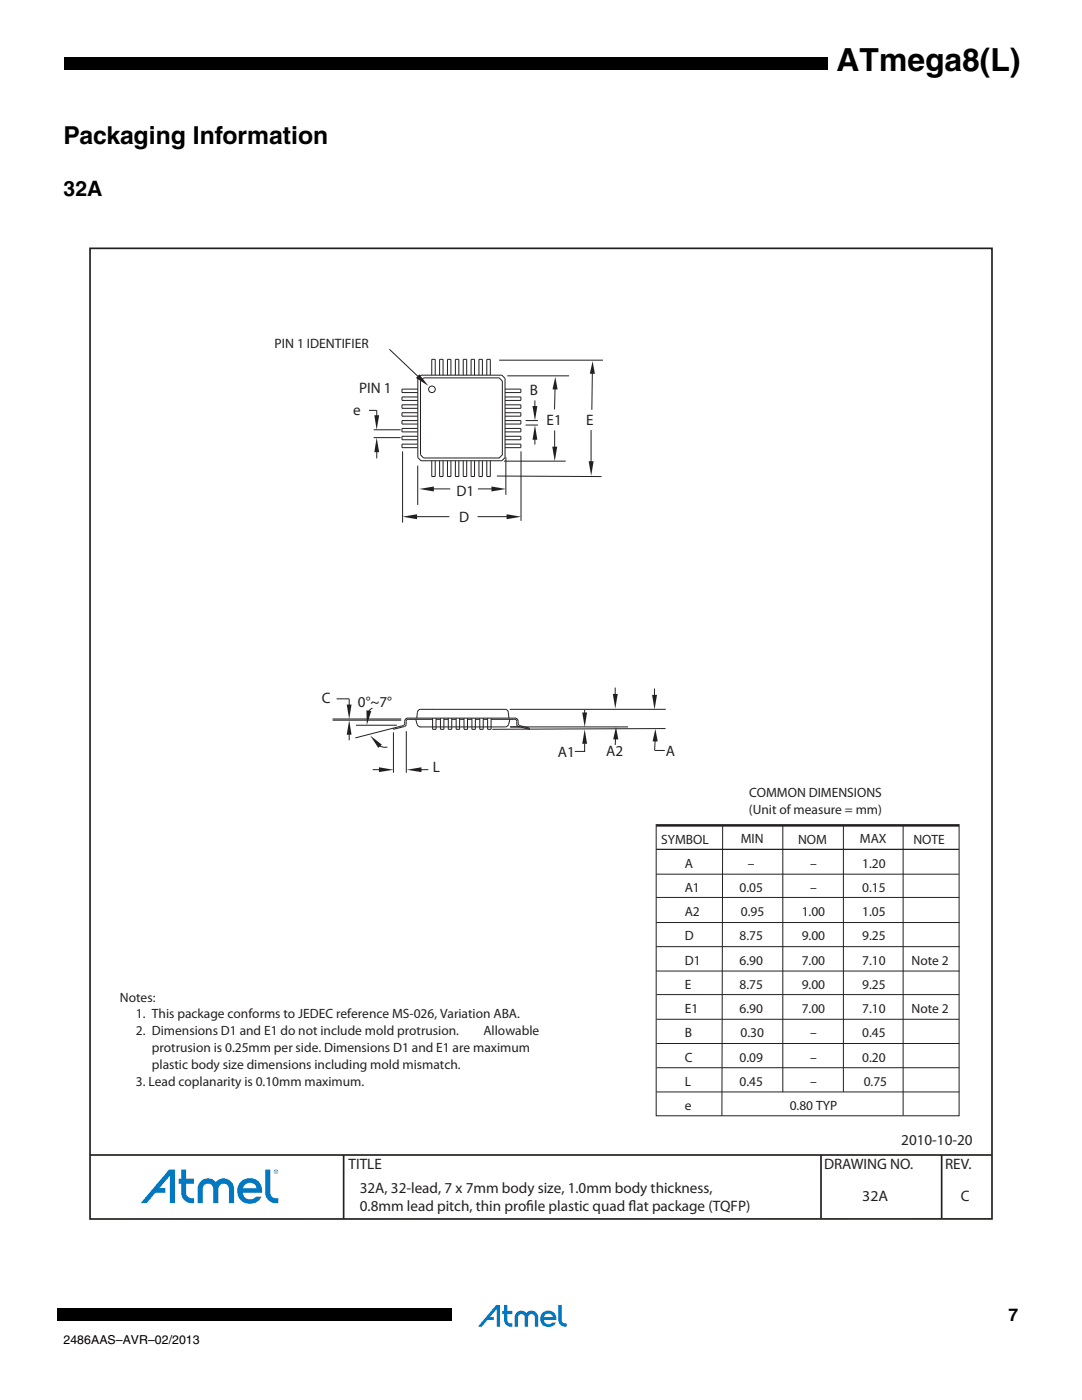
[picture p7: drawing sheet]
<svg xmlns="http://www.w3.org/2000/svg" width="216mm" height="279mm" viewBox="0 0 216 279" stroke-linecap="round" stroke-linejoin="round" font-family="sans-serif">
<g fill="#0079c2">
<path d="M111.4 260.4h.7v3a.78 .78 0 0 0 1 .7v.7a1.4 1.4 0 0 1-1.7-1.4z"/>
<path d="M103.1 262a1.32 1.32 0 0 1 1.9 0 1.34 1.34 0 0 1 1.5-.3 1.34 1.34 0 0 1 .9 1.2v1.9h-.7v-1.9a.68 .68 0 0 0-.6-.7 .68 .68 0 0 0-.7 .7v1.9h-.7v-1.9a.68 .68 0 0 0-.7-.7 .68 .68 0 0 0-.7 .7v1.9h-.6v-2z"/>
<path d="M99 260.4h.8v4.4h-.7v-3.6l-1.3 1.6h.7v.6h-1.2l-1.2 1.4h-.7z"/>
<path d="M100.6 260.4h.6v1.2h1v.7h-1v1.1a.77 .77 0 0 0 1 .7v.7a1.4 1.4 0 0 1-1.6-1.4v-1.1h-.4v-.7h.4z"/>
<path d="M108.2 262a1.66 1.66 0 0 0 .3 2.6 1.66 1.66 0 0 0 2.4-.7h-.7a.94 .94 0 0 1-1 .3 .94 .94 0 0 1-.7-.8h2.5a1.61 1.61 0 0 0-.9-1.7 1.61 1.61 0 0 0-1.9 .3zM108.8 262.3a.89 .89 0 0 1 1.5 .5h-1.8z"/>
</g>
<path d="M0 11.4h165.2v2.4h-165.2z" fill="#000"/>
<path d="M0 6.4h12.7v15.8h-12.7z" fill="#fff"/>
<path d="M11.5 261.1h1.2v2.5h-1.2zM12.7 261.1h77.4v2.5h-77.4z" fill="#000"/>
<path d="M17.8 49.4h180.3v194h-180.3z" fill="#fff"/>
<path d="M18 49.6h179.9v193.7h-179.9zM17.9 230.5h180M68.6 230.5v12.7M163.8 230.5v12.6M187.9 230.5v12.6" fill="none" stroke="#231f20" stroke-width=".34"/>
<g fill="#0079c2">
<path d="M52.9 233.4h1v4.6a1.2 1.2 0 0 0 1.6 1.1v1a2.18 2.18 0 0 1-2.6-2.1z"/>
<path d="M40 235.8a2.04 2.04 0 0 1 3.1 .1 2.07 2.07 0 0 1 2.3-.6 2.07 2.07 0 0 1 1.3 2v2.8h-1v-2.8a1.05 1.05 0 0 0-1.1-1.1 1.05 1.05 0 0 0-1 1.1v2.8h-1v-2.8a1.05 1.05 0 0 0-1.1-1.1 1.05 1.05 0 0 0-1.1 1.1v2.8h-1v-3.1l.2-.5z"/>
<path d="M33.7 233.4h1.2v6.7h-1v-5.5l-2.1 2.5h1.2v1h-2l-1.7 2h-1.2z"/>
<path d="M36.2 233.4h.9v1.8h1.6v1h-1.6v1.8a1.19 1.19 0 0 0 1.6 1.1v1a2.17 2.17 0 0 1-2.5-2.1v-1.8h-.6v-1h.6z"/>
<path d="M48.8 236.5a1.38 1.38 0 0 1 2.4 .6h-2.7zM48 235.9a2.58 2.58 0 0 0 .4 3.9 2.58 2.58 0 0 0 3.8-1h-1.1a1.45 1.45 0 0 1-1.6 .5 1.45 1.45 0 0 1-1-1.2h3.8a2.5 2.5 0 0 0-1.3-2.7 2.5 2.5 0 0 0-3 .5z"/>
<path d="M54.7 233.8a.35 .35 0 0 1 .7 0 .35 .35 0 0 1-.7 0zM54.6 233.8a.45 .45 0 0 0 .9 0 .45 .45 0 0 0-.9 0z"/>
<path d="M55 233.7l.1 .1h-.1zM54.9 233.6v.4l.1-.1 .3 .1-.1-.3z"/>
</g>
<g fill="none" stroke="#231f20" stroke-width=".2">
<path d="M83.4 77.7h-3.2v.6h3.2M83.4 79.2h-3.2v.7h3.2M84 74.9h16.1l.7 .6v15.8l-.7 .7h-16.1l-.6-.7v-15.8zM86.2 74.9v-3.2h.6v3.2M87.7 74.9v-3.2h.7v3.2M89.3 74.9v-3.2h.7v3.2M90.9 74.9v-3.2h.7v3.2M92.4 74.9v-3.2h.7v3.2M94 74.9v-3.2h.7v3.2M95.6 74.9v-3.2h.7v3.2M97.1 74.9v-3.2h.7v3.2M100.8 77.7h3.1v.6h-3.1"/>
<path d="M100.8 79.2h3.1v.7h-3.1M73.6 81.9h1.6M74.6 85.8h5.3M74.6 87.3h5.3M75.2 81.9v1.5M75.2 89.9v1.6M83.4 88.6h-3.2v.7h3.2M83.4 80.8h-3.2v.7h3.2M83.4 82.4h-3.2v.7h3.2M83.4 83.9h-3.2v.7h3.2M83.4 85.5h-3.2v.7h3.2M83.4 87.1h-3.2v.7h3.2"/>
<path d="M86.2 92v3.1h.6v-3.1M87.7 92v3.1h.7v-3.1M89.3 92v3.1h.7v-3.1M90.9 92v3.1h.7v-3.1M92.4 92v3.1h.7v-3.1M94 92v3.1h.7v-3.1M95.6 92v3.1h.7v-3.1M97.1 92v3.1h.7v-3.1M100.2 90.8l-.6 .6M100.2 90.8v-14.8l-.6-.6h-15.1l-.6 .6v14.8l.6 .6h15.2M100.8 88.6h3.1v.7h-3.1M100.8 80.8h3.1v.7h-3.1"/>
<path d="M100.8 82.4h3.1v.7h-3.1M100.8 83.9h3.1v.7h-3.1M100.8 85.5h3.1v.7h-3.1M100.8 87.1h3.1v.7h-3.1M81.4 143.3h21.4a.64 .64 0 0 1 .6 .6v.5M81.4 143.6h5M83 143.6l.2 1M83.2 143.3l.1-1.2a.65 .65 0 0 1 .6-.5h16.9a.62 .62 0 0 1 .6 .5l.2 1.2M83.3 144.6l.3 .4 .3 .1M86.3 143.3v2.2h.7v-2.2M87 143.6h.9M87.9 143.3v2.2h.7v-2.2"/>
<path d="M88.6 143.6h.9M89.5 143.3v2.2h.6v-2.2M90.1 143.6h.9M91 143.3v2.2h.7v-2.2M91.7 143.6h.9M92.6 143.3v2.2h.7v-2.2M93.3 143.6h.9M94.2 143.3v2.2h.7v-2.2M94.9 143.6h.8M95.7 143.3v2.2h.7v-2.2M96.4 143.6h.9M97.3 143.3v2.2h.7v-2.2"/>
<path d="M98 143.6l4.7-.1 .4 .2v.9M101.5 144.6l-.2 .2-.4 .3M101.8 143.6l-.3 1M103.7 144.8l1.9 .5v.2l-2.2-.5"/>
<circle cx="86.2" cy="77.7" r=".66"/>
</g>
<g fill="#231f20">
<path d="M74.7 82.9h1l-.5 2.9z"/>
<path d="M75.2 87.3l.5 2.9h-1z"/>
</g>
<path d="M106.7 79.9v1.6M104.9 84.8h2.4M104.9 83.9h2.4M106.7 87.2v1.5" fill="none" stroke="#231f20" stroke-width=".2"/>
<g fill="#231f20">
<path d="M106.7 84.8l.5 3h-.9z"/>
<path d="M106.3 81h.9l-.5 2.9z"/>
</g>
<path d="M81 144.6l-.3 .4M81.4 143.3a.93 .93 0 0 0-.7 1.3l-.2 .2-2 .5v.2l2.2-.5M81.4 143.5l-.3 .2-.1 .9M101.8 145.1h23.5M103.1 144.6l.3 .4M103.4 144.4l.3 .4M116.7 148.4v1.6h-2M116.7 141.7v1.5M132.8 145.4l-34.6 .1" fill="none" stroke="#231f20" stroke-width=".2"/>
<g fill="#231f20">
<path d="M116.2 142.2h.9l-.4 2.9z"/>
<path d="M116.7 145.5l.4 2.9h-.9z"/>
</g>
<path d="M130.6 137.4v1.6M101.7 141.6h31.1M101.8 145.1h1.9M130.7 147.6l-.1 2.2" fill="none" stroke="#231f20" stroke-width=".2"/>
<g fill="#231f20">
<path d="M130.1 138.7h1l-.5 2.9z"/>
<path d="M130.8 145.5l.4 2.5h-.9z" fill-rule="evenodd"/>
</g>
<path d="M74.3 141.3l-.5 .4-.4 .5M75.8 148.9l.8 .2h.7" fill="none" stroke="#231f20" stroke-width=".2"/>
<g fill="#231f20">
<path d="M73.1 141.8l1 .1-.9 2.8z"/>
<path d="M73.9 146.8l2.3 1.8-.7 .7z"/>
</g>
<path d="M71 144.7h8.2M74.4 153.6h1.5M78.5 146.2v8M81.1 145.9v8.3M82.6 153.6h2.9" fill="none" stroke="#231f20" stroke-width=".2"/>
<g fill="#231f20">
<path d="M75.6 153.1l2.9 .5-2.9 .5z"/>
<path d="M81.2 153.6l2.9-.5v1z"/>
</g>
<path d="M67.2 139.5h2.5v1.5M66.4 143.5h13.7M66.4 143.7h13.7M69.7 146.2v1.5" fill="none" stroke="#231f20" stroke-width=".2"/>
<g fill="#231f20">
<path d="M69.2 140.6h.9l-.4 2.9z"/>
<path d="M69.7 143.7l.4 2.9h-.9z"/>
</g>
<path d="M77.7 69.7l6.4 6.1M78.5 145.3l-7.6 2" fill="none" stroke="#231f20" stroke-width=".2"/>
<path d="M83.7 74.7l1.8 2.3-2.5-1.6z" fill="#231f20"/>
<path d="M122.9 146.5l-.1 2.2" fill="none" stroke="#231f20" stroke-width=".2"/>
<path d="M122.9 145.1l.5 2.5h-1z" fill-rule="evenodd" fill="#231f20"/>
<path d="M122.8 137.2v1.6" fill="none" stroke="#231f20" stroke-width=".2"/>
<path d="M122.3 138.5h1l-.5 2.9z" fill="#231f20"/>
<path d="M83.4 92.9v7.9M85.2 97.6h4.6M95.4 97.6h4M100.9 91.2v7.5M130.7 149.8h2" fill="none" stroke="#231f20" stroke-width=".2"/>
<g fill="#231f20">
<path d="M83.7 97.6l2.9-.5v1z"/>
<path d="M98.1 97.1l2.9 .5-2.9 .5z"/>
</g>
<path d="M80.3 90.1v14.2M104 90.1v13.8M81.9 103.1h7.8M95.3 103.1h7.1" fill="none" stroke="#231f20" stroke-width=".2"/>
<g fill="#231f20">
<path d="M80.3 103.1l2.9-.5v1z"/>
<path d="M101.1 102.6l2.9 .5-2.9 .5z"/>
</g>
<path d="M99.6 71.9h20.7M118.2 73.9l-.1 7.9M99.1 95l20.9 .1M110.7 85.9v3.5" fill="none" stroke="#231f20" stroke-width=".2"/>
<g fill="#231f20">
<path d="M110.2 89.1h1l-.5 3z"/>
<path d="M118.2 72.1l.5 2.5h-1z" fill-rule="evenodd"/>
</g>
<path d="M101.2 75h12.3M110.8 77.4l-.1 4.3" fill="none" stroke="#231f20" stroke-width=".2"/>
<path d="M110.8 75.2l.5 2.5h-1z" fill-rule="evenodd" fill="#231f20"/>
<path d="M117.9 85.8v6.5" fill="none" stroke="#231f20" stroke-width=".2"/>
<path d="M117.5 92h1l-.5 3z" fill="#231f20"/>
<g fill="none" stroke="#231f20" stroke-width=".2">
<path d="M100.5 92h12.4M83.8 145.1h17.1M130.9 179.1h60.5M130.9 164.5v58.2h60.5v-58.2M131 174.5h60.3M144.2 164.8l-.2 57.9M156.2 164.7v53.3M168.3 164.7v53.2M180.2 164.7v57.9M130.9 184.1h60.6M130.9 188.9h60.6M130.9 193.8h60.6"/>
<path d="M131 198.5h60.4M131 203.4h60.4M131 208.3h60.4M131 213.1h60.4M131 217.9h60.4"/>
</g>
<path d="M130.9 164.7h60.5" fill="none" stroke="#231f20" stroke-width=".5"/>
<path d="M130.9 169.5h60.5" fill="none" stroke="#231f20" stroke-width=".25"/>
<text font-size="6.3" x="166.9" y="14.1">ATmega8(L)</text>
<text font-size="4.9" x="12.7" y="28.7">Packaging Information</text>
<text font-size="4.2" x="12.7" y="39.2">32A</text>
<text font-size="3.5" x="201.3" y="263.7">7</text>
<g font-size="3" fill="#231f20">
<text x="70.4" y="82.8">e</text>
<text x="71.7" y="78.4">PIN 1</text>
<text x="105.7" y="78.8">B</text>
<text x="109.1" y="84.8">E1</text>
<text x="117" y="84.8">E</text>
<text x="91.1" y="98.9">D1</text>
<text x="91.6" y="104.1">D</text>
<text x="64.2" y="140.3">C</text>
<text x="71.4" y="141">0°~7°</text>
<text x="86.3" y="154.1">L</text>
<text x="111.3" y="151">A1</text>
<text x="121" y="150.9">A2</text>
<text x="132.8" y="150.9">A</text>
<text x="69.6" y="233.3">TITLE</text>
<text x="164.4" y="233.3">DRAWING NO.</text>
<text x="179.8" y="228.6">2010-10-20</text>
<text x="188.6" y="233.4">REV.</text>
<text x="71.8" y="238">32A, 32-lead, 7 x 7mm body size, 1.0mm body thickness,</text>
<text x="172.1" y="239.6">32A</text>
<text x="191.7" y="239.8">C</text>
<text x="71.8" y="241.7">0.8mm lead pitch, thin prof</text>
<text x="105" y="241.7">ile plastic quad f</text>
<text x="125.4" y="241.7">lat package (TQFP)</text>
</g>
<g font-size="2.7" fill="#231f20">
<text x="54.8" y="69.4">PIN 1 IDENTIFIER</text>
<text x="149.5" y="159">COMMON DIMENSIONS</text>
<text x="149.5" y="162.4">(Unit of measure = mm)</text>
<text x="131.9" y="168.5">SYMBOL</text>
<text x="136.6" y="173.2">A</text>
<text x="147.8" y="168.3">MIN</text>
<text x="149.2" y="173.2">–</text>
<text x="159.2" y="168.4">NOM</text>
<text x="161.6" y="173.2">–</text>
<text x="171.6" y="168.3">MAX</text>
<text x="172.1" y="173.2">1.20</text>
<text x="182.3" y="168.4">NOTE</text>
<text x="136.6" y="178">A1</text>
<text x="147.5" y="178">0.05</text>
<text x="161.6" y="178">–</text>
<text x="172.1" y="178">0.15</text>
<text x="136.6" y="182.8">A2</text>
<text x="147.8" y="182.8">0.95</text>
<text x="160" y="182.8">1.00</text>
<text x="172.1" y="182.8">1.05</text>
<text x="136.6" y="187.7">D</text>
<text x="147.5" y="187.7">8.75</text>
<text x="160" y="187.7">9.00</text>
<text x="172.1" y="187.7">9.25</text>
<text x="136.6" y="192.5">D1</text>
<text x="136.6" y="197.3">E</text>
<text x="147.5" y="197.3">8.75</text>
<text x="147.5" y="192.5">6.90</text>
<text x="160" y="197.3">9.00</text>
<text x="160" y="192.5">7.00</text>
<text x="172.1" y="197.3">9.25</text>
<text x="172.1" y="192.5">7.10</text>
<text x="181.9" y="192.5">Note 2</text>
<text x="23.9" y="199.9">Notes:</text>
<text x="27.1" y="203.3">1. This package conforms to JEDEC reference MS-026, Variation ABA.</text>
<text x="136.6" y="202.2">E1</text>
<text x="147.5" y="202.2">6.90</text>
<text x="160" y="202.2">7.00</text>
<text x="172.1" y="202.2">7.10</text>
<text x="181.9" y="202.2">Note 2</text>
<text x="27.1" y="206.6">2. Dimensions D1 and E1 do not include mold protrusion.</text>
<text x="30.3" y="210">protrusion is 0.25mm per side. Dimensions D1 and E1 are maximum</text>
<text x="96.5" y="206.6">Allowable</text>
<text x="136.6" y="207">B</text>
<text x="147.8" y="207">0.30</text>
<text x="161.6" y="207">–</text>
<text x="172.1" y="207">0.45</text>
<text x="30.3" y="213.3">plastic body size dimensions including mold mismatch.</text>
<text x="136.6" y="211.9">C</text>
<text x="147.5" y="211.9">0.09</text>
<text x="161.6" y="211.9">–</text>
<text x="172.1" y="211.9">0.20</text>
<text x="27.1" y="216.7">3. Lead coplanarity is 0.10mm maximum.</text>
<text x="136.6" y="216.7">L</text>
<text x="136.6" y="221.5">e</text>
<text x="147.5" y="216.7">0.45</text>
<text x="157.6" y="221.5">0.80 TYP</text>
<text x="161.6" y="216.7">–</text>
<text x="172.3" y="216.7">0.75</text>
</g>
<text font-size="2.5" x="12.7" y="268.1">2486AAS–AVR–02/2013</text>
</svg>
